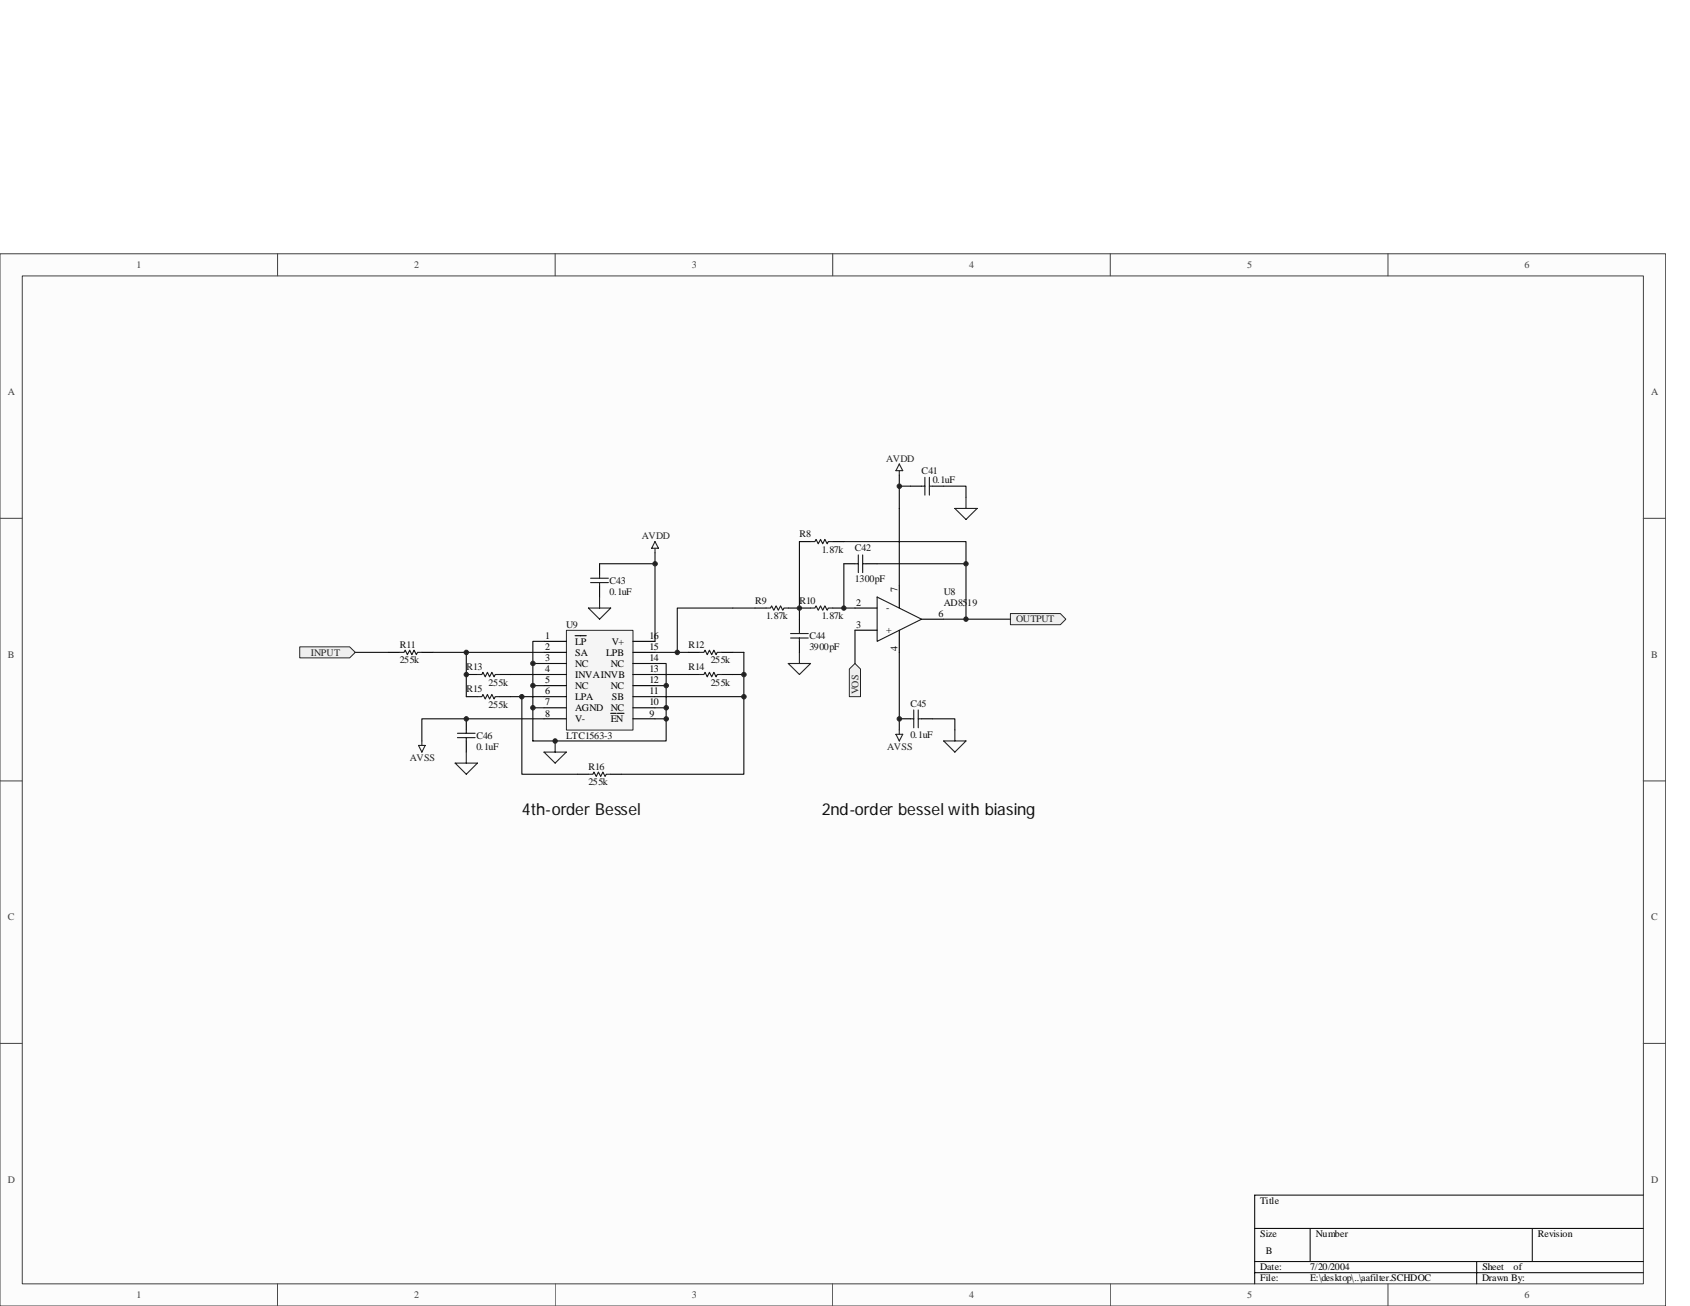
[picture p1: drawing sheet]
<svg xmlns="http://www.w3.org/2000/svg" width="279mm" height="216mm" viewBox="0 0 279 216" stroke-linecap="round" stroke-linejoin="round" font-family="sans-serif">
<path d="M0 42h275.4v173.9h-275.4z" fill="#fcfcfc"/>
<path d="M0 42h275.4v173.9h-275.4z" fill="none" stroke="#404040" stroke-width=".17"/>
<path d="M3.7 45.6h268v166.6h-268z" fill="#fcfcfc"/>
<g fill="none" stroke="#404040" stroke-width=".17">
<path d="M3.7 45.6h268v166.6h-268zM45.9 41.9v3.7M91.8 41.9v3.7M137.7 41.9v3.7M183.6 41.9v3.7M229.5 41.9v3.7M0 85.7h3.7M271.7 85.7h3.7M0 129.1h3.7M271.7 129.1h3.7M0 172.5h3.7M271.7 172.5h3.7"/>
<path d="M45.9 212.2v3.7M91.8 212.2v3.7M137.7 212.2v3.7M183.6 212.2v3.7M229.5 212.2v3.7"/>
</g>
<path d="M271.7 197.6h-64.3v14.6M207.4 203.1h64.3M207.4 208.6h64.3M207.4 210.4h64.3M216.6 203.1v5.5M244.1 208.6v3.6M253.3 203.1v5.5" fill="none" stroke="#000" stroke-width=".17"/>
<path d="M99.1 93.2v1.8M99.1 96.9v1.8" fill="none" stroke="#000" stroke-width=".18"/>
<path d="M97.6 95.6h3M97.6 96.3h3M99.1 95v.6M99.1 96.3v.6" fill="none" stroke="#1c1c1c" stroke-width=".18"/>
<path d="M108.3 89.5l.6 1.1h-1.2zM108.3 90.6v.8" fill="none" stroke="#262626" stroke-width=".18"/>
<path d="M93.7 104.2h10.9v16.5h-10.9z" fill="#f5f5f5"/>
<path d="M93.6 104.2h11v16.5h-11z" fill="none" stroke="#262626" stroke-width=".17"/>
<g fill="none" stroke="#000" stroke-width=".18">
<path d="M89.9 106h3.7M89.9 107.8h3.7M89.9 109.7h3.7M89.9 111.5h3.7M89.9 113.3h3.7M89.9 115.2h3.7M89.9 117h3.7M89.9 118.8h3.7M95.1 105.1h1.8M101 117.9h.9M102.1 117.9h1.1M104.6 106h3.7"/>
<path d="M104.6 107.8h3.7M104.6 109.7h3.7M104.6 111.5h3.7M104.6 113.3h3.7M104.6 115.2h3.7M104.6 117h3.7M104.6 118.8h3.7"/>
</g>
<path d="M49.6 106.9h8.2l.9 .9-.9 1h-8.2z" fill-rule="evenodd" fill="#f0f0f0" stroke="#262626" stroke-width=".17"/>
<g fill="none" stroke="#000" stroke-width=".18">
<path d="M132.2 89.5h1.8M137.7 89.5h1.8M139.5 93.2h1.9M143.2 93.2h1.8M150.5 80.4h1.9M154.2 80.4h1.8M64.2 107.8h1.9M69.7 107.8h1.9M77.1 115.2h1.8M77.1 111.5h1.8M77.1 118.8v1.9M82.6 115.2h1.8"/>
<path d="M82.6 111.5h1.8M113.8 107.8h1.8M113.8 111.5h1.8M119.3 107.8h1.9M119.3 111.5h1.9M124.8 100.5h1.9M130.3 100.5h3.7M132.2 102.4v1.8M132.2 106v1.8M137.7 100.5h1.8M148.7 118.8h1.8M152.4 118.8h1.8"/>
<path d="M77.1 122.5v1.8M95.4 128h1.9M101 128h1.8"/>
</g>
<g fill="none" stroke="#1c1c1c" stroke-width=".18">
<path d="M152.9 78.9v3M153.6 78.9v3M134 89.5h.7l.2-.3 .4 .7 .4-.7 .3 .7 .4-.7 .4 .7 .1-.4h.8M141.4 93.2h.5M141.9 91.7v3M142.6 91.7v3M142.6 93.2h.6M152.4 80.4h.5M153.6 80.4h.6M66.1 107.8h.7l.2-.3 .4 .7 .3-.7 .4 .7 .4-.7 .3 .7 .2-.4h.7M78.9 115.2h.8l.1-.4 .4 .7 .4-.7 .3 .7 .4-.7 .4 .7 .2-.3h.7M78.9 111.5h.8l.1-.4 .4 .8 .4-.8 .3 .8 .4-.8 .4 .8 .2-.4h.7"/>
<path d="M115.6 107.8h.8l.2-.3 .3 .7 .4-.7 .4 .7 .3-.7 .4 .7 .2-.4h.7M115.6 111.5h.8l.2-.4 .3 .8 .4-.8 .4 .8 .3-.8 .4 .8 .2-.4h.7M126.7 100.5h.7l.2-.3 .3 .7 .4-.7 .4 .7 .4-.7 .3 .7 .2-.4h.7M130.7 104.7h2.9M130.7 105.5h2.9M132.2 104.2v.5M132.2 105.5v.5M134 100.5h.7l.2-.3 .4 .7 .4-.7 .3 .7 .4-.7 .4 .7 .1-.4h.8M150.5 118.8h.6M151.1 117.4v2.9M151.8 117.4v2.9M151.8 118.8h.6"/>
<path d="M75.6 121.2h2.9M75.6 121.9h2.9M77.1 120.7v.5M77.1 121.9v.6M97.3 128h.7l.2-.4 .4 .8 .3-.8 .4 .8 .4-.8 .3 .8 .2-.4h.8"/>
</g>
<g fill="none" stroke="#0e0e0e" stroke-width=".18">
<path d="M148.7 78.5v18.4M99.1 93.2h9.2M108.3 91.4v14.6M132.2 89.5v12.9M139.5 89.5h20.2v3.7M139.5 93.2v7.3h1.9M148.7 80.4h1.8M156 80.4h3.7v1.8M58.7 107.8h5.5M71.6 107.8h18.3M77.1 107.8v7.4M84.4 111.5h5.5"/>
<path d="M84.4 115.2h5.5M86.3 115.2v12.8h9.1M88.1 113.3h1.8M88.1 117h1.8M89.9 109.7h-1.8v12.8h22v-12.8h-1.8M89.9 118.8h-20.2v3.7M89.9 106h-1.8v3.7M108.3 107.8h5.5M108.3 111.5h5.5M108.3 115.2h14.7M108.3 113.3h1.8M108.3 117h1.8"/>
<path d="M108.3 118.8h1.8M121.2 107.8h1.8v20.2h-20.2M121.2 100.5h-9.2v7.3M121.2 111.5h1.8M148.7 107.8v12.9M154.2 118.8h3.7v1.9"/>
</g>
<g fill="none" stroke="#262626" stroke-width=".18">
<path d="M148.7 76.7l.5 1.1h-1.1zM148.7 77.8v.7M99.1 98.7v1.8M157.9 84.1h3.6l-1.8 1.8zM159.7 82.2v1.9M97.3 100.5h3.7l-1.9 1.9zM130.3 109.7h3.7l-1.8 1.8zM132.2 107.8v1.9M69.2 123.2h1.1l-.6 1.1zM69.7 122.5v.7M75.2 126.2h3.7l-1.8 1.8zM77.1 124.3v1.9"/>
<path d="M89.9 124.3h3.7l-1.8 1.9zM91.8 122.5v1.8M148.1 121.4h1.1l-.5 1.1zM148.7 120.7v.7M156 122.5h3.7l-1.8 1.8zM157.9 120.7v1.8"/>
</g>
<g fill="#262626" stroke="#262626" stroke-width=".17">
<circle cx="77.1" cy="111.5" r=".36"/>
<circle cx="77.1" cy="107.9" r=".36"/>
<circle cx="86.3" cy="115.2" r=".37"/>
<circle cx="123" cy="111.5" r=".37"/>
<circle cx="123" cy="115.2" r=".37"/>
<circle cx="110.1" cy="113.3" r=".37"/>
<circle cx="110.1" cy="117" r=".37"/>
<circle cx="110.1" cy="118.8" r=".37"/>
<circle cx="112" cy="107.9" r=".37"/>
<circle cx="88.1" cy="109.7" r=".37"/>
<circle cx="88.1" cy="113.3" r=".37"/>
<circle cx="88.1" cy="117" r=".37"/>
<circle cx="91.8" cy="122.5" r=".37"/>
<circle cx="77.1" cy="118.8" r=".36"/>
<circle cx="108.3" cy="93.2" r=".37"/>
</g>
<path d="M140.4 110.6l1-.9 .9 .9v4.6h-1.9z" fill-rule="evenodd" fill="#f0f0f0" stroke="#262626" stroke-width=".17"/>
<path d="M145 93.2h14.7v9.2h-3.7M121.2 100.5h3.6M141.4 104.2v5.5" fill="none" stroke="#0e0e0e" stroke-width=".18"/>
<g fill="#262626" stroke="#262626" stroke-width=".17">
<circle cx="132.2" cy="100.5" r=".36"/>
<circle cx="139.5" cy="100.5" r=".36"/>
<circle cx="148.7" cy="80.4" r=".37"/>
<circle cx="148.7" cy="118.8" r=".37"/>
<circle cx="159.7" cy="93.2" r=".36"/>
</g>
<path d="M145 98.7l7.4 3.7-7.4 3.6z" fill="none" stroke="#1c1c1c" stroke-width=".18"/>
<path d="M148.7 96.9v3.6M141.4 104.2h3.6M141.4 100.5h3.6M148.7 104.2v3.6M152.4 102.4h3.6" fill="none" stroke="#000" stroke-width=".18"/>
<path d="M167 101.4h8.3l.9 1-.9 .9h-8.3z" fill-rule="evenodd" fill="#f0f0f0" stroke="#262626" stroke-width=".17"/>
<path d="M159.7 102.4h7.3" fill="none" stroke="#0e0e0e" stroke-width=".18"/>
<circle cx="159.7" cy="102.4" r=".37" fill="#262626" stroke="#262626" stroke-width=".17"/>
<g font-size="2.7" fill="#0e0e0e">
<text x="86.3" y="134.8">4th-order Bessel</text>
<text x="135.8" y="134.8">2nd-order bessel with biasing</text>
</g>
<g font-size="1.7" fill="#404040">
<text x="22.6" y="44.3">1</text>
<text x="68.5" y="44.3">2</text>
<text x="114.4" y="44.3">3</text>
<text x="160.3" y="44.3">4</text>
<text x="206.2" y="44.3">5</text>
<text x="252.1" y="44.3">6</text>
<text x="1.3" y="65.3">A</text>
<text x="273" y="65.3">A</text>
<text x="1.3" y="108.8">B</text>
<text x="273" y="108.8">B</text>
<text x="1.3" y="152.1">C</text>
<text x="273" y="152.1">C</text>
<text x="1.3" y="195.6">D</text>
<text x="273" y="195.6">D</text>
<text x="22.6" y="214.6">1</text>
<text x="68.5" y="214.6">2</text>
<text x="114.4" y="214.6">3</text>
<text x="160.3" y="214.6">4</text>
<text x="206.2" y="214.6">5</text>
<text x="252.1" y="214.6">6</text>
</g>
<g font-size="1.7" fill="#262626">
<text x="146.5" y="76.3">AVDD</text>
<text x="106.1" y="89.2">AVDD</text>
<text x="168" y="102.9">OUTPUT</text>
<text x="51.4" y="108.4">INPUT</text>
<text x="141.9" y="114.8" transform="rotate(-90 141.9 114.8)">VOS</text>
<text x="67.7" y="125.8">AVSS</text>
<text x="146.7" y="124">AVSS</text>
</g>
<g font-size="1.7" fill="#0e0e0e">
<text x="152.4" y="78.4">C41</text>
<text x="154.2" y="79.8">0.1uF</text>
<text x="132.2" y="88.8">R8</text>
<text x="135.8" y="91.4">1.87k</text>
<text x="141.4" y="91.2">C42</text>
<text x="100.8" y="98.3">0.1uF</text>
<text x="100.8" y="96.5">C43</text>
<text x="124.8" y="99.8">R9</text>
<text x="132.2" y="99.8">R10</text>
<text x="141.4" y="96.3">1300pF</text>
<text x="156" y="100.1">AD8519</text>
<text x="156" y="98.3">U8</text>
<text x="66.1" y="107.1">R11</text>
<text x="93.6" y="103.8">U9</text>
<text x="113.8" y="107.1">R12</text>
<text x="126.7" y="102.3">1.87k</text>
<text x="133.8" y="107.5">3900pF</text>
<text x="133.8" y="105.6">C44</text>
<text x="135.8" y="102.3">1.87k</text>
<text x="66.1" y="109.7">255k</text>
<text x="77.1" y="110.8">R13</text>
<text x="80.8" y="113.3">255k</text>
<text x="113.8" y="110.8">R14</text>
<text x="117.5" y="109.7">255k</text>
<text x="117.5" y="113.3">255k</text>
<text x="77.1" y="114.4">R15</text>
<text x="80.8" y="117">255k</text>
<text x="150.5" y="116.8">C45</text>
<text x="78.8" y="124">0.1uF</text>
<text x="78.8" y="122.1">C46</text>
<text x="93.6" y="122.1">LTC1563-3</text>
<text x="150.5" y="121.9">0.1uF</text>
<text x="97.3" y="129.8">255k</text>
<text x="97.3" y="127.3">R16</text>
</g>
<g font-size="1.7">
<text x="141.5" y="100.1">2</text>
<text x="146.5" y="101">-</text>
<text x="148.4" y="97.8" transform="rotate(-90 148.4 97.8)">7</text>
<text x="155.1" y="102">6</text>
<text x="90.1" y="105.6">1</text>
<text x="90.1" y="107.5">2</text>
<text x="95.1" y="106.6">LP</text>
<text x="101.2" y="106.6">V+</text>
<text x="107.4" y="105.6">16</text>
<text x="107.4" y="107.5">15</text>
<text x="141.5" y="103.8">3</text>
<text x="146.5" y="104.7">+</text>
<text x="148.4" y="107.7" transform="rotate(-90 148.4 107.7)">4</text>
<text x="90.1" y="109.3">3</text>
<text x="90.1" y="111.1">4</text>
<text x="90.1" y="113">5</text>
<text x="95.1" y="108.4">SA</text>
<text x="95.1" y="110.2">NC</text>
<text x="95.1" y="112">INVAINVB</text>
<text x="95.1" y="113.9">NC</text>
<text x="100.2" y="108.4">LPB</text>
<text x="101" y="113.9">NC</text>
<text x="101" y="110.2">NC</text>
<text x="107.4" y="111.1">13</text>
<text x="107.4" y="113">12</text>
<text x="107.4" y="109.3">14</text>
<text x="90.1" y="114.8">6</text>
<text x="90.1" y="116.6">7</text>
<text x="90.1" y="118.4">8</text>
<text x="95.1" y="115.7">LPA</text>
<text x="95.1" y="117.5">AGND</text>
<text x="95.1" y="119.4">V-</text>
<text x="101" y="119.4">EN</text>
<text x="101" y="117.5">NC</text>
<text x="101.2" y="115.7">SB</text>
<text x="107.4" y="114.8">11</text>
<text x="107.4" y="118.4">9</text>
<text x="107.4" y="116.6">10</text>
<text x="208.4" y="199">Title</text>
<text x="208.4" y="204.5">Size</text>
<text x="209.3" y="207.3">B</text>
<text x="217.5" y="204.5">Number</text>
<text x="254.3" y="204.5">Revision</text>
<text x="208.4" y="210">Date:</text>
<text x="208.4" y="211.8">File:</text>
<text x="216.6" y="211.8">E:\desktop\..\aafilter.SCHDOC</text>
<text x="216.6" y="210">7/20/2004</text>
<text x="245.1" y="211.8">Drawn By:</text>
<text x="245.1" y="210">Sheet</text>
<text x="250.2" y="210">of</text>
</g>
</svg>
